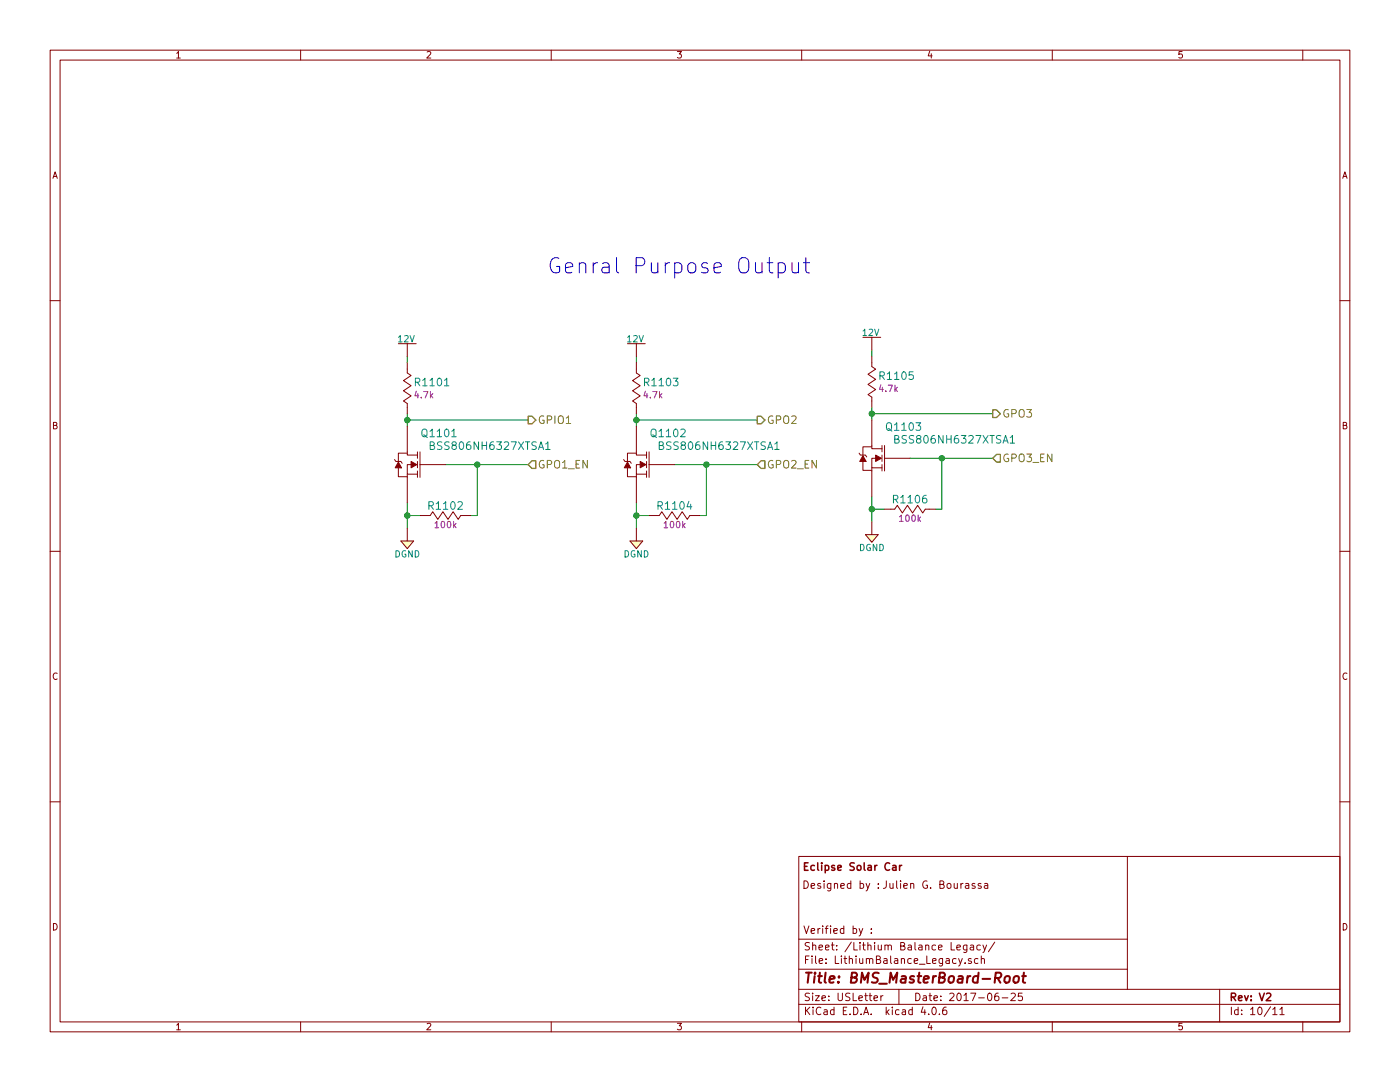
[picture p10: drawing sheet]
<svg xmlns="http://www.w3.org/2000/svg" width="279mm" height="216mm" viewBox="0 0 279 216" stroke-linecap="round" stroke-linejoin="round" font-family="sans-serif">
<g fill="none" stroke="#840000" stroke-width=".2">
<path d="M10 10h259.4v195.9h-259.4zM12 12h255.4v191.9h-255.4zM60 10v2M110 10v2M160 10v2M210 10v2M260 10v2M10 60h2M267.4 60h2M81.3 73.7v.7zM81.3 74.4l.7 .5-1.5 1 1.5 1.1-1.5 1 1.5 1-1.5 1 .8 .5M81.3 68.6v2.5"/>
<path d="M81.3 72.4v1.3M127 73.7v.7zM127 74.4l.8 .5-1.6 1 1.6 1.1-1.6 1 1.6 1-1.6 1 .8 .5M127 68.6v2.5M127 72.4v1.3M174 72.4v.8zM174 79.2v.8zM174 73.2l.8 .5-1.6 1 1.6 1-1.6 1 1.6 1-1.6 1 .8 .5M174 67.3v2.6M174 71.1v1.3M78.7 91.7l.3 .4h1l.3 .4M79.5 93.3v1.8h1.8"/>
<path d="M80 93.3h.1M81.3 80.5v.8zM81.3 85.1v5.7h2M81.3 90.4h-1.8v1.7M81.3 81.3v1.3M81.3 94.6v5.7M82 92.7h-.7v1.9h2M83.3 90.2v1.2M83.3 92.1v1.2M83.3 94v1.3M83.8 92.7h5.1M83.8 90.2v5.1"/>
<path d="M124.5 91.7l.2 .4h1l.3 .4M125.2 93.3v1.8h1.8M125.7 93.3h.2M127 80.5v.8zM127 85.1v5.7h2M127 90.4h-1.8v1.7M127 81.3v1.3M127 94.6v5.7M127.8 92.7h-.8v1.9h2M129 90.2v1.2M129 92.1v1.2M129 94v1.3"/>
<path d="M129.5 90.2v5.1M129.5 92.7h5.1M171.4 90.4l.3 .4h1l.3 .4M172.2 92.1v1.8h1.8M172.7 92.1h.1M174 83.8v5.7h2M174 89.2h-1.8v1.6M174 80v1.3M174 93.3v5.8M174.8 91.4h-.8v1.9h2M176 88.9v1.3M176 90.8v1.3"/>
<path d="M176 92.7v1.3M176.5 88.9v5.1M176.5 91.4h5.1M10 110h2M81.3 105.4v2.6h-1.3l1.3 1.5 1.2-1.5h-1.2M83.8 102.9h1.3M85.1 102.9h.8zM85.9 102.9l.5-.8 1 1.5 1-1.5 1 1.5 1-1.5 1 1.5 .5-.7M91.9 102.9h.8zM92.7 102.9h1.3M127 105.4v2.6h-1.3l1.3 1.5 1.3-1.5h-1.3M129.5 102.9h1.3"/>
<path d="M130.8 102.9h.8zM131.6 102.9l.5-.8 1 1.5 1-1.5 1 1.5 1-1.5 1.1 1.5 .5-.7M137.7 102.9h.7zM138.4 102.9h1.3M174 104.1v2.6h-1.3l1.3 1.5 1.3-1.5h-1.3M176.5 101.6h1.3M177.8 101.6h.8zM178.6 101.6l.5-.8 1 1.6 1-1.6 1 1.6 1-1.6 1 1.6 .6-.8M184.7 101.6h.7zM185.4 101.6h1.3M267.4 110h2M10 160h2"/>
<path d="M267.4 160h2M159.4 170.9h108v33h-108zM173.6 176.3l-.5 1.3-.3 .2M175.3 177.1v.2M175.3 176.4v.1M194.6 176.4a.37 .37 0 0 0-.6 .1l.1 .2 .5 .1v.2l-.2 .3-.4-.1M195.8 176.4a.37 .37 0 0 0-.6 .1l.1 .2 .5 .1 .1 .2-.3 .3-.4-.1M196.5 176.4h.6v.9M197.1 176.6l-.5 .1-.2 .2 .2 .4 .5-.1M225 170.9v26.5M159.4 197.4h108M159.4 193.4h65.6"/>
<path d="M159.4 187.4h65.6M172.2 185.3l-.5 1.3-.3 .2M173.9 186.1v.2M173.9 185.3v.2M174.4 199.2l.7-.2v-.2l-.4-.1-.3 .2 .1 .7h.6M175.8 198.7v1M176.2 198.7l-.4 .3M179.4 197.4v3M191 189.1l.7-.2-.1-.3h-.4l-.2 .2v.7h.6M191.3 191.3l.4 1M192 191.3l-.5 1.3-.2 .2M192.6 192.1v.2"/>
<path d="M193 188.6l-.1 1.3-.2 .2-.4-.1M193 188.6h-.5l-.2 .2v.6l.2 .2 .5-.1M193.7 188.6h.6v1M193.8 191.3a.37 .37 0 0 0-.6 .2l.1 .2 .5 .1 .1 .2-.2 .3-.5-.1M194.3 188.9l-.5 .1-.2 .2 .2 .4 .5-.1M195.2 191.3h-.5l-.2 .2v.6l.2 .2 .5-.1M195.7 188.6h-.5l-.3 .2 .1 .6 .2 .2 .5-.1M195.8 191.4l.2-.1h.4l.1 1M195.8 190.8v1.5M196.2 188.6l.3 1M196.9 188.6l-.5 1.3-.2 .2M198.5 188l-1.2 1.9"/>
<path d="M199.2 198.2h-.4a1.11 1.11 0 0 0-.1 1.4l.4 .1 .2-.2 .1-.5-.3-.2h-.4l-.2 .2M200 199.1h1.1M201.8 198.3l.6-.1 .2 .4-.9 1.1h.9M204 198.2h-.7l-.1 .7 .2-.1h.5l.2 .2-.1 .5-.2 .2-.6-.2M243.4 197.4v6.5M60 203.9v2M110 203.9v2M159.4 200.4h108M160 203.9v2M184.2 200.9l-.4 1.1h1M185.3 202.3v.2M186.1 201.1l.2-.1a.8 .8 0 0 1 .6 .7 .8 .8 0 0 1-.6 .8l-.2-.2-.1-.4z"/>
<path d="M187.5 202.3v.2M188.8 201h-.4a1.11 1.11 0 0 0-.1 1.4l.4 .1 .2-.2 .1-.5-.3-.3-.4 .1-.2 .2M210 203.9v2M254 201.4l.4-.4v1.5M254 202.5h.9M255.4 201.4l.5-.4v1.5M255.4 202.5h.9M260 203.9v2"/>
</g>
<path d="M200.6 194.9l.3-.1h.5l.1 .3v.6a.54 .54 0 0 1-.5 .4 .54 .54 0 0 1-.6-.4zM202.4 194.9l.3-.1h.5l.2 .3-.1 .6a.54 .54 0 0 1-.5 .4 .54 .54 0 0 1-.6-.4zM204 194.8h.7M204.3 194.1l-.2 1.7 .1 .2 .4 .1" fill="none" stroke="#840000" stroke-width=".41"/>
<path d="M178.2 172.7h.6v1M178.8 173l-.5 .1-.2 .2 .2 .4 .5-.1M179.5 172.7v1M180 172.7l-.5 .2" fill="none" stroke="#840000" stroke-width=".3"/>
<g fill="none" stroke="#008400" stroke-width=".2">
<path d="M81.3 71.1v1.3M127 71.1v1.3M174 69.9v1.2M81.3 82.6v2.5M81.3 83.8h24.1M88.9 92.7h16.5M95.2 92.7v10.2h-1.2M127 82.6v2.5M127 83.8h24.1M134.6 92.7h16.5M141 92.7v10.2h-1.3M174 81.3v2.5"/>
<path d="M174 99.1v5M174 82.6h24.1M181.6 91.4h16.5M188 91.4v10.2h-1.3M81.3 102.9h2.5M81.3 100.3v5.1M127 102.9h2.5M127 100.3v5.1M174 101.6h2.5"/>
</g>
<g fill="#008400" stroke="#008400" stroke-width=".25">
<circle cx="95.3" cy="92.7" r=".51"/>
<circle cx="81.3" cy="102.9" r=".51"/>
<circle cx="141" cy="92.7" r=".51"/>
<circle cx="127" cy="102.9" r=".51"/>
<circle cx="188" cy="91.4" r=".51"/>
<circle cx="174" cy="101.6" r=".51"/>
<circle cx="81.3" cy="83.8" r=".51"/>
<circle cx="127" cy="83.8" r=".51"/>
<circle cx="174" cy="82.6" r=".51"/>
</g>
<path d="M155.3 52.6l.3-.2h.6l.5 .6v.9l-.3 .4-.2 .2-.9-.2M155.3 52.4v3.1M158.1 52.4v1.6l.1 .3a.87 .87 0 0 0 1.2-.1M159.4 52.4v2.1M160.4 52.4h1.1M160.8 51.4v2.6l.2 .3 .5 .2" fill="none" stroke="#0000c2" stroke-width=".2"/>
<g fill="#840000" stroke="#840000" stroke-width=".2">
<path d="M174.8 90.8l1.1 .6-1.1 .7z"/>
<path d="M172.2 90.9l.6 1.2h-1.2z"/>
<path d="M127.8 92.1l1.1 .6-1.1 .6z"/>
<path d="M125.2 92.2l.7 1.1h-1.3z"/>
<path d="M82 92.1l1.2 .6-1.2 .6z"/>
<path d="M79.5 92.2l.6 1.1h-1.2z"/>
</g>
<path d="M85.9 88.9l.6-.1 .2-.2-.1-.3-.2-.1h-.5v1.5h.5l.3-.2v-.3l-.3-.3M108.9 88.6l.4-.4v1.5M108.9 89.7h.9M131.6 88.9l.6-.1 .2-.2-.1-.3-.2-.1h-.5v1.5h.6l.3-.3v-.2l-.4-.3M154.6 88.6l.5-.4v1.5M154.6 89.7h.9M178.6 87.6h.6l.2-.3-.1-.3-.2-.1h-.5v1.5h.5l.4-.3v-.2l-.4-.3M201.6 87.3l.5-.4v1.5M201.6 88.4h.9" fill="none" stroke="#008484" stroke-width=".2"/>
<g fill="#ffffc2" stroke="#ffffc2" stroke-width=".2">
<path d="M172.7 106.7h2.6l-1.3 1.5z"/>
<path d="M125.7 108h2.6l-1.3 1.5z"/>
<path d="M80 108h2.5l-1.2 1.5z"/>
</g>
<path d="M105.4 83.1h.8l.7 .7-.7 .8h-.8zM106.2 91.9h.7v1.6h-.7l-.8-.8zM151.1 83.1h.8l.8 .7-.8 .8h-.8zM151.9 91.9h.8v1.6h-.8l-.8-.8zM198.1 91.4l.8-.7h.7v1.5h-.7zM198.1 81.8h.8l.7 .8-.7 .7h-.8z" fill="none" stroke="#848400" stroke-width=".25"/>
<text font-size="4.2" fill="#0000c2" x="109.2" y="54.6">Genral Purpose Output</text>
<text font-size="2.8" fill="#840000" x="160.4" y="196.2">Title: BMS_MasterBoard-Root</text>
<g font-size="2.1" fill="#008484">
<text x="83.1" y="77.1">R1101</text>
<text x="128.8" y="77.1">R1103</text>
<text x="175.8" y="75.8">R1105</text>
<text x="84.4" y="87.2">Q1101</text>
<text x="86.5" y="89.8">BSS806NH6327XTSA1</text>
<text x="130.1" y="87.2">Q1102</text>
<text x="132.2" y="89.8">BSS806NH6327XTSA1</text>
<text x="177.1" y="86">Q1103</text>
<text x="179.2" y="88.5">BSS806NH6327XTSA1</text>
<text x="85.8" y="101.7">R1102</text>
<text x="131.5" y="101.7">R1104</text>
<text x="178.5" y="100.4">R1106</text>
</g>
<g font-size="2.1" fill="#848400">
<text x="200.1" y="83.3">GPO3</text>
<text x="107.3" y="84.6">GPIO1</text>
<text x="153.1" y="84.6">GPO2</text>
<text x="107.3" y="93.5">GPO1_EN</text>
<text x="153.1" y="93.5">GPO2_EN</text>
<text x="200.1" y="92.2">GPO3_EN</text>
</g>
<g font-size="2.1" fill="#840000">
<text x="160.2" y="173.7">Eclipse Solar Car</text>
<text x="160.1" y="177.3">Designed by :</text>
<text x="176.1" y="177.3">Julien G. Bourassa</text>
<text x="160.3" y="186.3">Verified by :</text>
<text x="160.4" y="189.6">Sheet: /Lithium Balance Legacy/</text>
<text x="160.4" y="192.3">File: LithiumBalance_Legacy.sch</text>
<text x="160.4" y="202.5">KiCad E.D.A. kicad 4.0.6</text>
<text x="160.4" y="199.7">Size: USLetter</text>
<text x="182.4" y="199.7">Date: 2017-06-25</text>
<text x="245.4" y="199.7">Rev: V2</text>
<text x="245.4" y="202.5">Id: 10/11</text>
</g>
<g font-size="1.8" fill="#840000">
<text x="35" y="11.6">1</text>
<text x="85" y="11.6">2</text>
<text x="135" y="11.6">3</text>
<text x="185" y="11.6">4</text>
<text x="235" y="11.6">5</text>
<text x="10.4" y="35.6">A</text>
<text x="267.8" y="35.6">A</text>
<text x="10.4" y="85.6">B</text>
<text x="267.8" y="85.6">B</text>
<text x="10.4" y="135.6">C</text>
<text x="267.8" y="135.6">C</text>
<text x="10.4" y="185.6">D</text>
<text x="267.8" y="185.6">D</text>
<text x="35" y="205.5">1</text>
<text x="85" y="205.5">2</text>
<text x="135" y="205.5">3</text>
<text x="185" y="205.5">4</text>
<text x="235" y="205.5">5</text>
</g>
<g font-size="1.8" fill="#008484">
<text x="79.5" y="68.3">12V</text>
<text x="125.2" y="68.3">12V</text>
<text x="172.2" y="67">12V</text>
<text x="78.7" y="111.2">DGND</text>
<text x="124.4" y="111.2">DGND</text>
<text x="171.4" y="109.9">DGND</text>
</g>
<g font-size="1.8" fill="#840084">
<text x="82.9" y="79.5">4.7k</text>
<text x="128.6" y="79.5">4.7k</text>
<text x="175.6" y="78.2">4.7k</text>
<text x="86.9" y="105.4">100k</text>
<text x="132.7" y="105.4">100k</text>
<text x="179.7" y="104.1">100k</text>
</g>
</svg>
